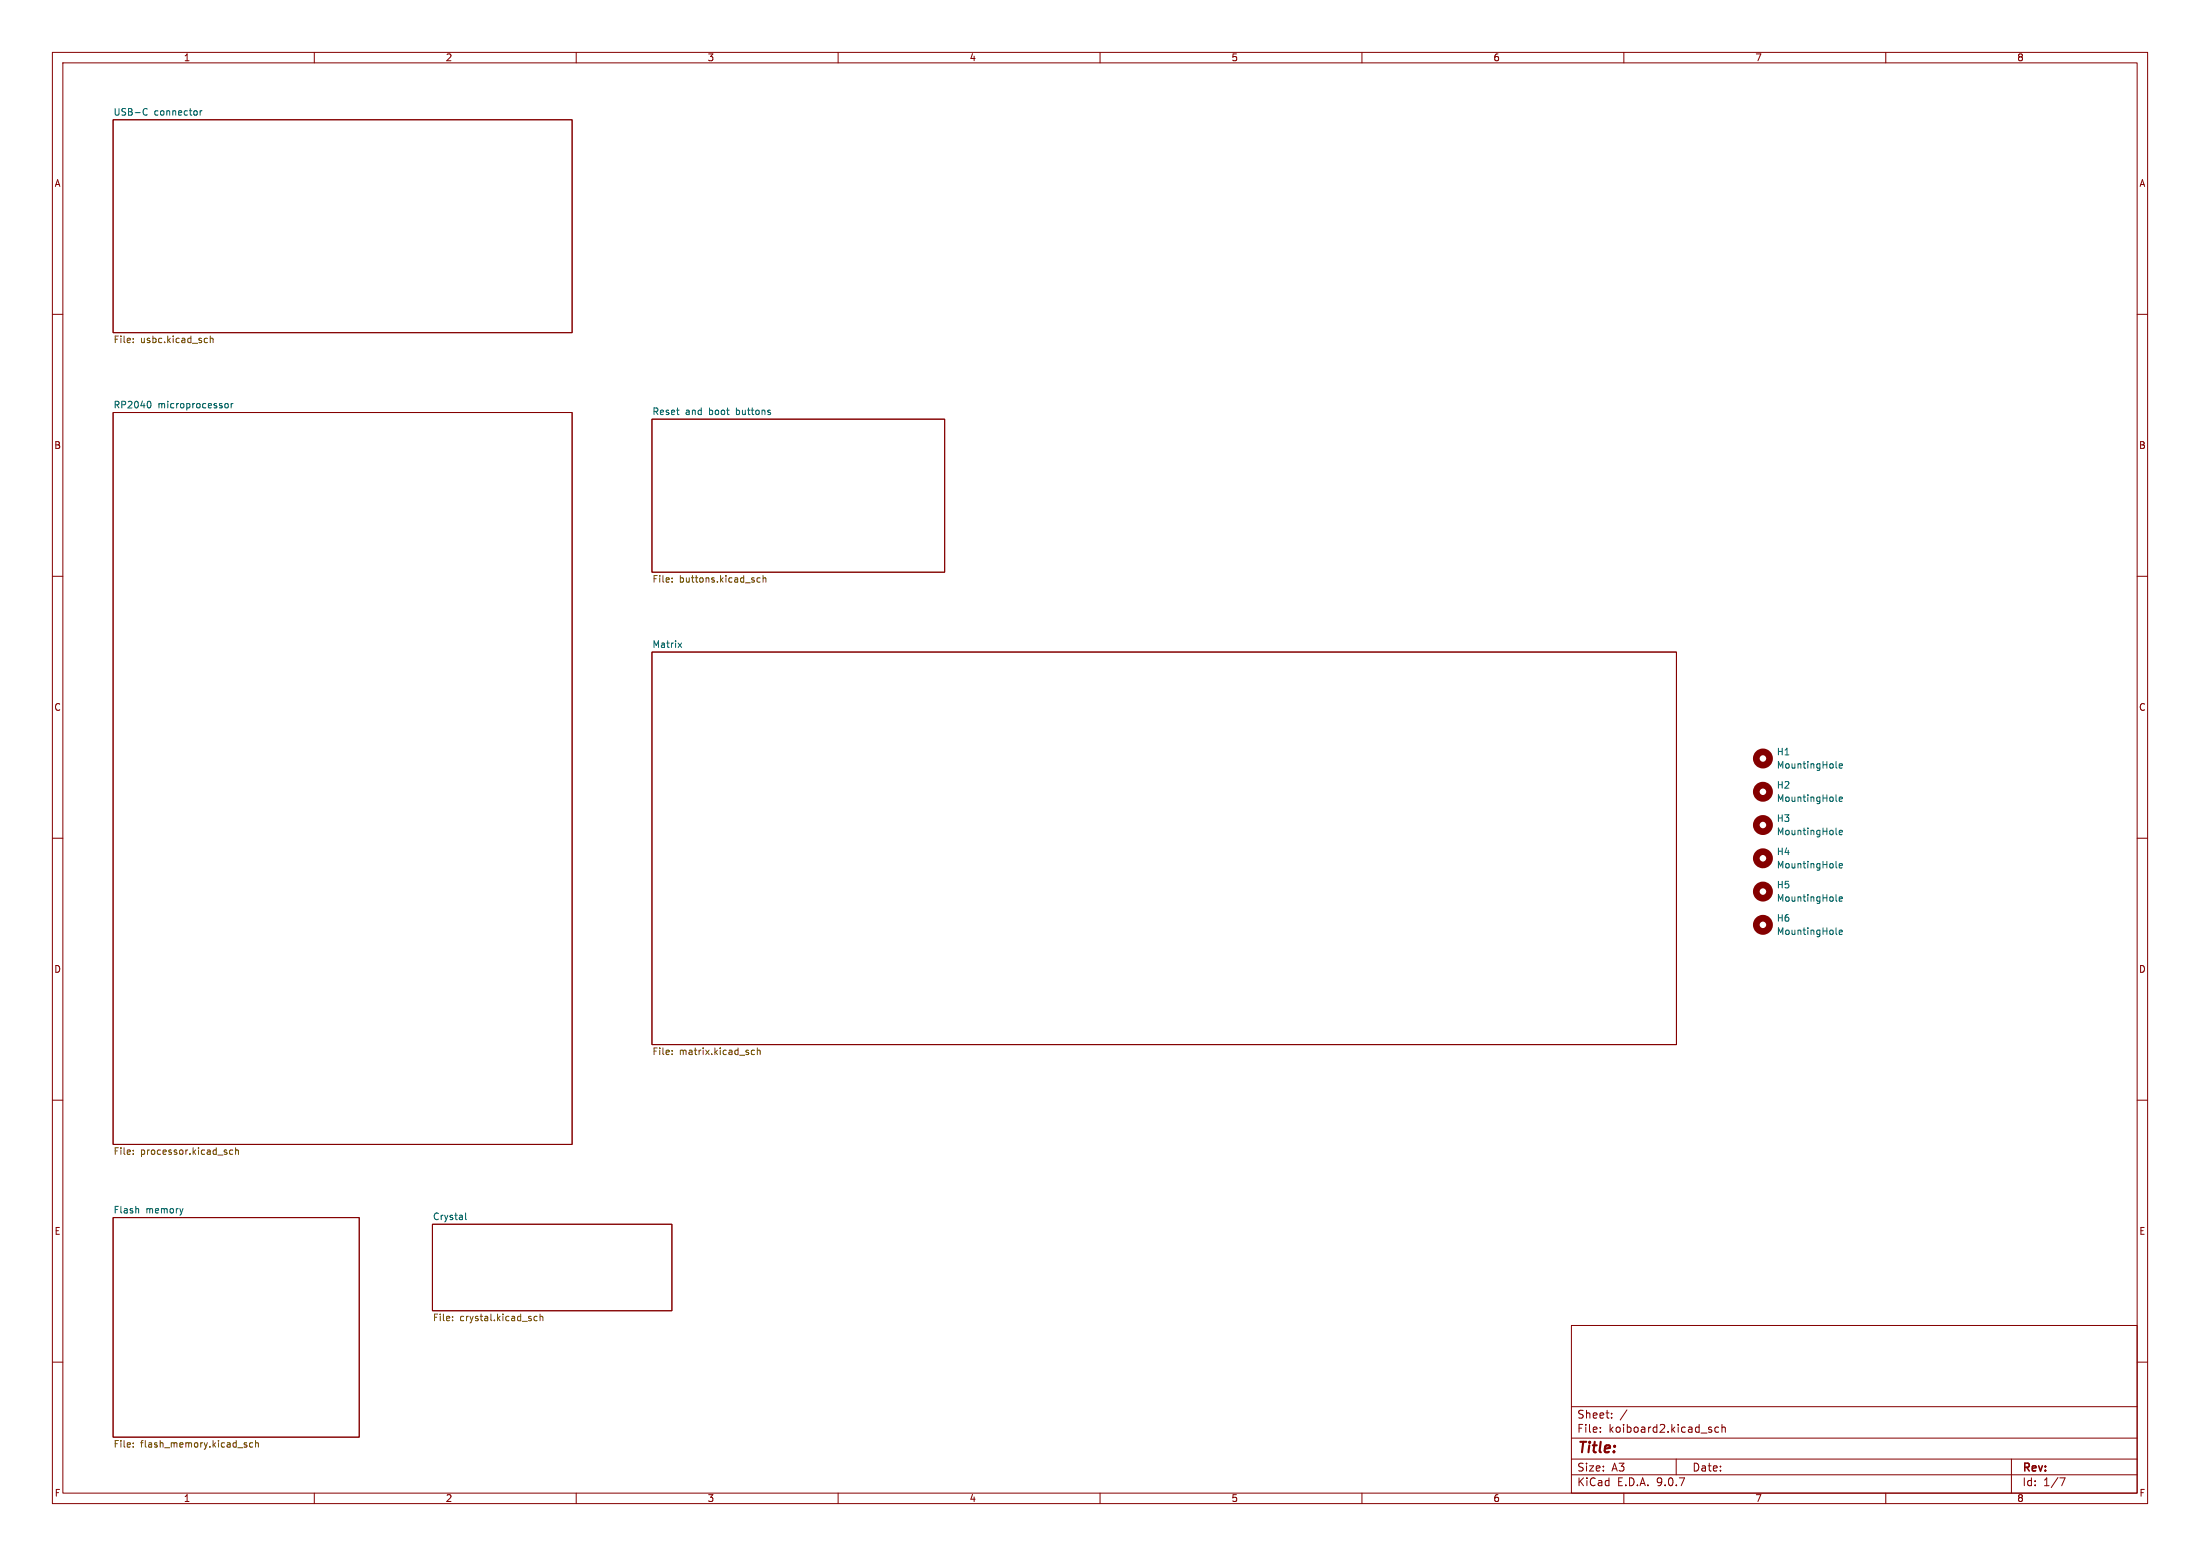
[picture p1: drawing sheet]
<svg xmlns="http://www.w3.org/2000/svg" width="420mm" height="297mm" viewBox="0 0 420 297" stroke-linecap="round" stroke-linejoin="round" font-family="sans-serif">
<g fill="none" stroke="#840000" stroke-width=".19">
<path d="M10 10h400v277h-400zM12 12h396v273h-396zM60 10v2M110 10v2M160 10v2M210 10v2M260 10v2M310 10v2M360 10v2M21.6 22.9h87.6v40.6h-87.6zM10 60h2M21.6 78.7h87.6v139.7h-87.6z"/>
<path d="M408 60h2M124.5 80h55.8v29.2h-55.8zM10 110h2M408 110h2M124.5 124.5h195.5v74.9h-195.5zM10 160h2M408 160h2M10 210h2M408 210h2M21.6 232.4h47v41.9h-47zM82.5 233.7h45.8v16.5h-45.8zM300 253h108v32h-108z"/>
<path d="M10 260h2M300 278.5h108M300 274.5h108M300 268.5h108M305.5 273.2v.2M305.5 272.5v.1M307.7 270.5v.2M307.7 269.8v.1M310.6 269.1l-1.3 1.9M320 278.5v3M326.6 272.9l.2 .2-.2 .3M326.6 272.4l.1 .1"/>
<path d="M328.1 272.5l-.4-.1-.3 .3 .1 .6h.6M328.7 272.5l.2-.1 .4 .1 .1 .9M328.7 271.9v1.5M384 278.5v6.5M408 260h2M60 285v2M110 285v2M160 285v2M210 285v2M260 285v2M300 281.5h108M310 285v2"/>
<path d="M360 285v2M393.2 282.1h1l-.6 1.5"/>
</g>
<g fill="none" stroke="#006464" stroke-width=".19">
<path d="M27.6 20.8h.5M28.1 21.9h-.5M38.2 21.1v.9M38.6 21.1l-.4 .3M28.5 76.6a.79 .79 0 0 1 0 1.3M43 77.1l.2-.1 .3 .1 .1 .5-.1 .2-.3 .1-.2-.2zM44.1 77v.9M44.5 77l-.4 .3M129.5 122.7l.6 .9M130.1 122.7l-.6 .9M350.5 152.8l.2 .2M350.5 159.1l.2 .2"/>
<path d="M350.5 146.4l.2 .2M351.1 152.6l.6-.2v-.2l-.4-.1-.2 .2 .1 .6h.5M351.1 146.2l.6-.1v-.3h-.4l-.2 .2 .1 .6h.5M351.1 158.9l.6-.1v-.3h-.4l-.2 .2 .1 .6h.5M350.5 178.2l.2 .2M350.5 171.8l.2 .2M350.5 165.5l.2 .2M351.1 165.3l.6-.2v-.2l-.4-.1-.2 .2 .1 .6h.5M351.1 171.6l.6-.1v-.3h-.4l-.2 .2 .1 .6h.5M351.1 178l.6-.2v-.2l-.4-.1-.2 .2 .1 .6h.5M26.4 230.7l.1 .8M34.9 230.7l-.3 .8"/>
<path d="M88.9 231.5v1.1l.2 .2"/>
</g>
<g fill="none" stroke="#725600" stroke-width=".19">
<path d="M25.4 65.3v.1M25.4 64.6v.1M39.2 64.6h.4M39.6 65.3l-.4 .1M40.1 64.7l.2-.1h.3l.1 .8M40.1 64.1v1.3M128.3 111v.1M128.3 110.3v.2M145.1 110.3h-.3l-.3 .2 .1 .6h.5M145.7 110.4l.1-.1h.4v.8M145.7 109.9v1.2M25.4 219.6v.1"/>
<path d="M44.4 219.6l-.3-.1-.3 .2 .1 .6h.5M45 219.6l.2-.1 .3 .1v.7M45 219.1v1.2M128.3 200.5v.1M128.3 201.2v.1M144 200.5h-.3l-.3 .2 .1 .5h.5M144.6 200.6l.2-.1h.3v.8M144.6 200v1.3M25.4 220.2v.1M86.4 252v.1M86.4 251.3v.1M102.5 251.3h-.3l-.3 .2 .2 .5h.4"/>
<path d="M103.1 251.4l.2-.1h.3v.8M103.1 250.8v1.3M25.4 275.4v.2M25.4 276.1v.1M46.7 275.7l.5 .3-.1 .2h-.4M46.7 275.4h.4M48.2 275.4h-.3l-.3 .2 .2 .6h.4M48.8 275.5l.2-.1h.3v.8M48.8 275v1.2"/>
</g>
<g fill="none" stroke="#840000" stroke-width="1.3">
<circle cx="336.6" cy="157.5" r="1.27"/>
<circle cx="336.6" cy="151.1" r="1.27"/>
<circle cx="336.6" cy="144.8" r="1.27"/>
<circle cx="336.6" cy="176.5" r="1.27"/>
<circle cx="336.6" cy="163.8" r="1.27"/>
<circle cx="336.6" cy="170.2" r="1.27"/>
</g>
<text font-size="2.8" fill="#840000" x="301" y="277.9">Title:</text>
<g font-size="2.1" fill="#840000">
<text x="301" y="273.7">File:</text>
<text x="301" y="271">Sheet:</text>
<text x="307.1" y="273.7">koiboard2.kicad_sch</text>
<text x="301" y="281.1">Size:</text>
<text x="307.6" y="281.1">A3</text>
<text x="323" y="281.1">Date:</text>
<text x="386" y="281.3">Rev:</text>
<text x="301" y="283.9">KiCad</text>
<text x="308.7" y="283.9">E.D.A.</text>
<text x="316.3" y="283.9">9.0.7</text>
<text x="386" y="283.9">Id:</text>
<text x="390.1" y="283.9">1/7</text>
</g>
<g font-size="1.8" fill="#840000">
<text x="35" y="11.9">1</text>
<text x="85" y="11.9">2</text>
<text x="135" y="11.9">3</text>
<text x="185" y="11.9">4</text>
<text x="235" y="11.9">5</text>
<text x="285" y="11.9">6</text>
<text x="335" y="11.9">7</text>
<text x="385" y="11.9">8</text>
<text x="10.3" y="35.9">A</text>
<text x="408.3" y="35.9">A</text>
<text x="10.3" y="85.9">B</text>
<text x="408.2" y="85.9">B</text>
<text x="10.3" y="135.9">C</text>
<text x="408.2" y="135.9">C</text>
<text x="10.3" y="185.9">D</text>
<text x="408.2" y="185.9">D</text>
<text x="10.3" y="235.9">E</text>
<text x="408.3" y="235.9">E</text>
<text x="10.3" y="285.9">F</text>
<text x="35" y="286.9">1</text>
<text x="85" y="286.9">2</text>
<text x="135" y="286.9">3</text>
<text x="185" y="286.9">4</text>
<text x="235" y="286.9">5</text>
<text x="285" y="286.9">6</text>
<text x="335" y="286.9">7</text>
<text x="385" y="286.9">8</text>
<text x="408.3" y="285.9">F</text>
</g>
<g font-size="1.8" fill="#006464">
<text x="21.6" y="22.1">USB-C</text>
<text x="29.4" y="22.1">connector</text>
<text x="21.6" y="78">RP2040</text>
<text x="30.1" y="78">microprocessor</text>
<text x="124.5" y="79.3">Reset</text>
<text x="130.8" y="79.3">and</text>
<text x="135.4" y="79.3">boot</text>
<text x="140.8" y="79.3">buttons</text>
<text x="124.5" y="123.7">Matrix</text>
<text x="339.1" y="144.4">H1</text>
<text x="339.1" y="146.9">MountingHole</text>
<text x="339.1" y="150.7">H2</text>
<text x="339.1" y="153.3">MountingHole</text>
<text x="339.1" y="157.1">H3</text>
<text x="339.1" y="159.6">MountingHole</text>
<text x="339.1" y="163.4">H4</text>
<text x="339.1" y="166">MountingHole</text>
<text x="339.1" y="169.8">H5</text>
<text x="339.1" y="172.3">MountingHole</text>
<text x="339.1" y="176.1">H6</text>
<text x="339.1" y="178.7">MountingHole</text>
<text x="21.6" y="231.7">Flash</text>
<text x="27.8" y="231.7">memory</text>
<text x="82.5" y="233">Crystal</text>
</g>
<g font-size="1.8" fill="#725600">
<text x="21.6" y="65.8">File:</text>
<text x="26.8" y="65.8">usbc.kicad_sch</text>
<text x="124.5" y="111.5">File:</text>
<text x="129.7" y="111.5">buttons.kicad_sch</text>
<text x="124.5" y="201.7">File:</text>
<text x="129.7" y="201.7">matrix.kicad_sch</text>
<text x="21.6" y="220.8">File:</text>
<text x="26.8" y="220.8">processor.kicad_sch</text>
<text x="82.5" y="252.5">File:</text>
<text x="87.8" y="252.5">crystal.kicad_sch</text>
<text x="21.6" y="276.6">File:</text>
<text x="26.8" y="276.6">flash_memory.kicad_sch</text>
</g>
</svg>
